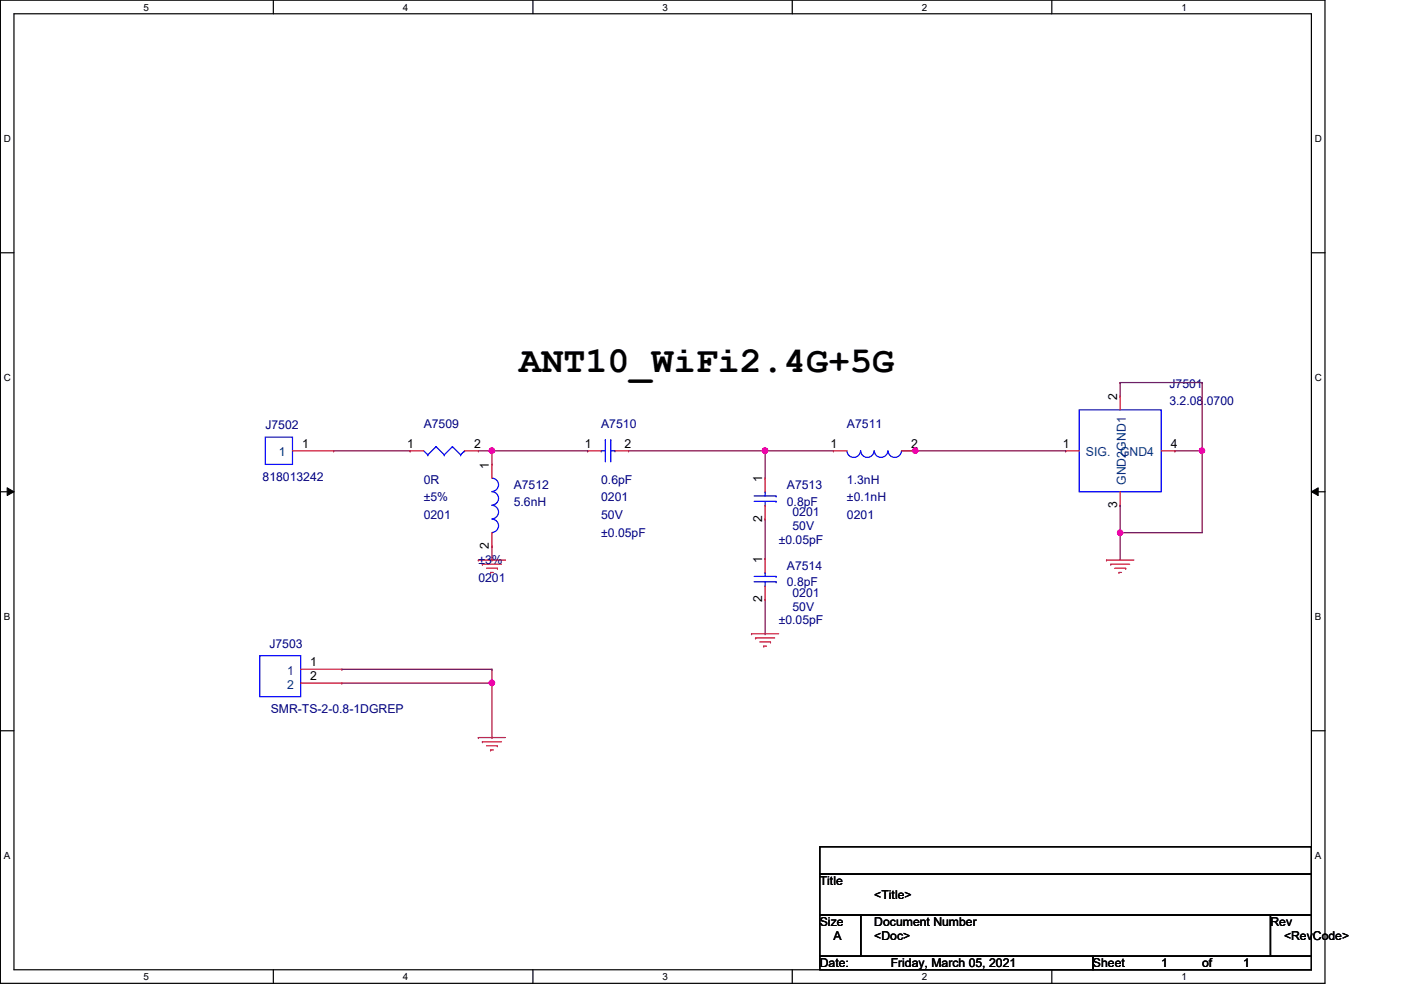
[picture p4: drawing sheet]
<svg xmlns="http://www.w3.org/2000/svg" width="297mm" height="210mm" viewBox="0 0 297 210" stroke-linecap="round" stroke-linejoin="round" font-family="sans-serif">
<path d="M.1 0h280.8v208.5h-280.8zM3 2.9h275v202.7h-275z" fill="none" stroke="#000" stroke-width=".25"/>
<g fill="#fff">
<path d="M30.4 .3h1.2v2.4h-1.2z"/>
<path d="M30.4 205.9h1.2v2.3h-1.2z"/>
</g>
<path d="M58 0v2.9M58 205.6v2.9" fill="none" stroke="#000" stroke-width=".25"/>
<g fill="#fff">
<path d="M85.4 .3h1.2v2.4h-1.2z"/>
<path d="M85.4 205.9h1.2v2.3h-1.2z"/>
</g>
<path d="M113 0v2.9M113 205.6v2.9" fill="none" stroke="#000" stroke-width=".25"/>
<g fill="#fff">
<path d="M140.5 .3h1.1v2.4h-1.1z"/>
<path d="M140.5 205.9h1.1v2.3h-1.1z"/>
</g>
<path d="M168 0v2.9M168 205.6v2.9" fill="none" stroke="#000" stroke-width=".25"/>
<g fill="#fff">
<path d="M195.4 .3h1.2v2.4h-1.2z"/>
<path d="M195.4 205.9h1.2v2.3h-1.2z"/>
</g>
<path d="M223 0v2.9M223 205.6v2.9" fill="none" stroke="#000" stroke-width=".25"/>
<g fill="#fff">
<path d="M250.5 .3h1.1v2.4h-1.1z"/>
<path d="M250.5 205.9h1.1v2.3h-1.1z"/>
<path d="M.8 28.2h1.5v2.4h-1.5z"/>
<path d="M278.8 28.2h1.4v2.4h-1.4z"/>
<path d="M.8 78.9h1.5v2.3h-1.5z"/>
<path d="M278.8 78.9h1.4v2.3h-1.4z"/>
</g>
<path d="M.1 53.6h2.9M278 53.6h2.9" fill="none" stroke="#000" stroke-width=".25"/>
<g fill="#fff">
<path d="M.8 129.6h1.4v2.3h-1.4z"/>
<path d="M278.8 129.6h1.3v2.3h-1.3z"/>
</g>
<path d="M.1 104.3h2.9M278 104.3h2.9" fill="none" stroke="#000" stroke-width=".25"/>
<path d="M1.5 103.4l1.5 .9-1.5 .8zM278 104.3l1.5-.9v1.7z" fill="#000"/>
<path d="M1.5 103.4l1.5 .9-1.5 .8zM278 104.3l1.5-.9v1.7z" fill="none" stroke="#000" stroke-width=".21"/>
<g fill="#fff">
<path d="M.8 180.3h1.4v2.3h-1.4z"/>
<path d="M278.8 180.3h1.3v2.3h-1.3z"/>
</g>
<path d="M.1 154.9h2.9M278 154.9h2.9M173.8 179.5h104.2v5.8h-104.2zM173.8 185.3h104.2v8.7h-104.2zM173.8 194h8.7v8.7h-8.7zM182.5 194h86.9v8.7h-86.9zM269.4 194h8.6v8.7h-8.6zM173.8 202.7h57.9v2.9h-57.9zM231.7 202.7h46.3v2.9h-46.3z" fill="none" stroke="#000" stroke-width=".25"/>
<g fill="none" stroke="#f00" stroke-width=".25">
<path d="M62 95.6h8.7M70.7 95.6h.1M86.9 95.6h.1M86.9 95.6h2.9M98.5 95.6h2.9M101.4 95.6h.1M104.3 98.5h.1M104.3 98.5v2.9M124.6 95.6h.1M124.6 95.6h2.9M130.4 95.6h2.9M133.3 95.6h.1"/>
<path d="M176.7 95.6h.1M176.7 95.6h2.9M191.2 95.6h2.9M194.1 95.6h.1M225.9 95.6h.1M225.9 95.6h2.9M237.5 84h.1M237.5 84v2.9M246.2 95.6h2.9M249.1 95.6h.1M101.4 118.7h.1M101.4 118.7h5.8"/>
<path d="M102.3 119.6h.1M102.3 119.6h4M104.3 115.9h.1M104.3 112.9v3M162.2 101.4h.1M162.2 110.1h.1M162.2 118.4h.1M162.2 101.4v2.9M162.2 107.1v3M162.2 118.4v3M234.6 118.7h.1M234.6 118.7h5.8"/>
<path d="M235.5 119.6h.1M235.5 119.6h4M237.5 107.1h.1M237.5 104.3v2.8M103.2 120.5h2.2M104 121.4h.1M104 121.4h.6M105.4 120.5h.1M159.3 134.4h.1M159.3 134.4h5.8M160.2 135.3h.1M160.2 135.3h4"/>
<path d="M161.1 136.1h2.3M161.9 137h.1M161.9 137h.6M162.2 127.1h.1M162.2 124.2v2.9M163.4 136.1h.1M236.3 120.5h2.4M237.2 121.4h.1M237.2 121.4h.6M238.7 120.5h.1M63.8 141.9h8.7M63.8 144.8h8.7"/>
<path d="M72.5 141.9h.1M72.5 144.8h.1M101.4 156.4h.1M101.4 156.4h5.8M102.3 157.3h.1M102.3 157.3h4M103.2 158.1h2.2M104 159h.1M104 159h.6M105.4 158.1h.1"/>
</g>
<g fill="none" stroke="#00f" stroke-width=".25">
<path d="M56.3 92.7h5.7v5.8h-5.7zM89.8 95.6l.9 .8M90.7 96.4h.1M92.5 94.7h.1M92.5 94.7l-1.8 1.7M92.5 94.7l1.7 1.7M94.2 96.4h.1M95.9 94.7h.1M95.9 94.7l-1.7 1.7M95.9 94.7l1.8 1.7M97.7 96.4h.1M98.5 95.6h.1"/>
<path d="M98.5 95.6l-.8 .8M127.5 95.6h.1M127.5 95.6h.9M128.4 93.3h.1M128.4 93.3v4.6M129.5 93.3h.1M129.5 93.3v4.6M129.5 95.6h.9M130.4 95.6h.1M179.6 95.6a1.44 1.44 0 0 0 1.4 1.4 1.44 1.44 0 0 0 1.5-1.4M182.5 95.6a1.42 1.42 0 0 0 1.4 1.4 1.42 1.42 0 0 0 1.4-1.4 1.46 1.46 0 0 0 1.5 1.4 1.46 1.46 0 0 0 1.5-1.4 1.44 1.44 0 0 0 1.4 1.4 1.44 1.44 0 0 0 1.4-1.4M228.8 86.9h17.4v17.4h-17.4z"/>
<path d="M104.3 101.4a1.42 1.42 0 0 1 1.4 1.4 1.42 1.42 0 0 1-1.4 1.4M104.3 104.3a1.42 1.42 0 0 1 1.4 1.4 1.42 1.42 0 0 1-1.4 1.4 1.46 1.46 0 0 1 1.4 1.5 1.46 1.46 0 0 1-1.4 1.4M104.3 110.1a1.42 1.42 0 0 1 1.4 1.4 1.42 1.42 0 0 1-1.4 1.4M159.9 105.2h4.6M159.9 106.3h4.6M162.2 104.3h.1M162.2 107.1h.1M162.2 104.3v.9M162.2 106.3v.8M164.5 105.2h.1M164.5 106.3h.1M55.1 139h8.7v8.7h-8.7z"/>
<path d="M159.9 122.2h4.6M159.9 123.4h4.6M162.2 121.4h.1M162.2 124.2h.1M162.2 121.4v.8M162.2 123.4v.8M164.5 122.2h.1M164.5 123.4h.1"/>
</g>
<path d="M70.7 95.6h16.2M86.9 95.6h.1M101.4 95.6h23.2M104.3 95.6h.1M124.6 95.6h.1M237.5 81.1h.1M237.5 81.1h17.4M237.5 81.1v2.9M254.9 81.1h.1M254.9 81.1v14.5" fill="none" stroke="#800040" stroke-width=".25"/>
<circle cx="104.3" cy="95.6" r=".56" fill="#f0f"/>
<circle cx="104.3" cy="95.6" r=".56" fill="none" stroke="#f0f" stroke-width=".25"/>
<path d="M104.3 95.6h.1M104.3 95.6v2.9M133.3 95.6h28.9M162.2 95.6h.1" fill="none" stroke="#800040" stroke-width=".25"/>
<circle cx="162.2" cy="95.6" r=".56" fill="#f0f"/>
<circle cx="162.2" cy="95.6" r=".56" fill="none" stroke="#f0f" stroke-width=".25"/>
<path d="M162.2 95.6h.1M162.2 95.6v5.8M162.2 95.6h14.5M191.2 95.6h34.7M194.1 95.6h.1M225.9 95.6h.1" fill="none" stroke="#800040" stroke-width=".25"/>
<circle cx="194" cy="95.5" r=".56" fill="#f0f"/>
<circle cx="194" cy="95.5" r=".56" fill="none" stroke="#f0f" stroke-width=".25"/>
<path d="M249.1 95.6h.1M249.1 95.6h5.8M254.9 95.6h.1M254.9 95.6v17.3" fill="none" stroke="#800040" stroke-width=".25"/>
<circle cx="254.8" cy="95.5" r=".56" fill="#f0f"/>
<circle cx="254.8" cy="95.5" r=".56" fill="none" stroke="#f0f" stroke-width=".25"/>
<path d="M162.2 118.4h.1M162.2 110.1v8.3M237.5 107.1h.1M237.5 112.9h.1M237.5 107.1v11.6M237.5 112.9h17.4" fill="none" stroke="#800040" stroke-width=".25"/>
<circle cx="237.5" cy="112.9" r=".56" fill="#f0f"/>
<circle cx="237.5" cy="112.9" r=".56" fill="none" stroke="#f0f" stroke-width=".25"/>
<path d="M104.3 118.7h.1M104.3 115.9v2.8M162.2 134.4h.1M162.2 127.1v7.3M72.5 141.9h31.8M72.5 144.8h31.8M104.3 141.9h.1M104.3 144.8h.1M104.3 141.9v2.9" fill="none" stroke="#800040" stroke-width=".25"/>
<circle cx="104.3" cy="144.8" r=".56" fill="#f0f"/>
<circle cx="104.3" cy="144.8" r=".56" fill="none" stroke="#f0f" stroke-width=".25"/>
<path d="M104.3 156.4h.1M104.3 144.8v11.6" fill="none" stroke="#800040" stroke-width=".25"/>
<circle cx="104.3" cy="95.6" r=".56" fill="#f0f"/>
<circle cx="104.3" cy="95.6" r=".56" fill="none" stroke="#f0f" stroke-width=".25"/>
<circle cx="162.2" cy="95.6" r=".56" fill="#f0f"/>
<circle cx="162.2" cy="95.6" r=".56" fill="none" stroke="#f0f" stroke-width=".25"/>
<circle cx="194" cy="95.5" r=".56" fill="#f0f"/>
<circle cx="194" cy="95.5" r=".56" fill="none" stroke="#f0f" stroke-width=".25"/>
<circle cx="254.8" cy="95.5" r=".56" fill="#f0f"/>
<circle cx="254.8" cy="95.5" r=".56" fill="none" stroke="#f0f" stroke-width=".25"/>
<circle cx="237.5" cy="112.9" r=".56" fill="#f0f"/>
<circle cx="237.5" cy="112.9" r=".56" fill="none" stroke="#f0f" stroke-width=".25"/>
<circle cx="104.3" cy="144.8" r=".56" fill="#f0f"/>
<circle cx="104.3" cy="144.8" r=".56" fill="none" stroke="#f0f" stroke-width=".25"/>
<text font-size="7.8" x="110.1" y="78.9">ANT10_WiFi2.4G+5G</text>
<g font-size="2.6" fill="#000080">
<text x="247.9" y="82.3">J7501</text>
<text x="247.9" y="85.8">3.2.08.0700</text>
<text x="56.3" y="91">J7502</text>
<text x="89.8" y="90.7">A7509</text>
<text x="127.5" y="90.7">A7510</text>
<text x="179.6" y="90.7">A7511</text>
<text x="55.7" y="102">818013242</text>
<text x="89.8" y="102.5">0R</text>
<text x="89.8" y="106.3">±5%</text>
<text x="108.9" y="103.7">A7512</text>
<text x="108.9" y="107.2">5.6nH</text>
<text x="127.5" y="102.5">0.6pF</text>
<text x="127.5" y="106.3">0201</text>
<text x="166.8" y="103.7">A7513</text>
<text x="166.8" y="107.2">0.8pF</text>
<text x="179.6" y="102.5">1.3nH</text>
<text x="179.6" y="106.3">±0.1nH</text>
<text x="89.8" y="110.1">0201</text>
<text x="127.5" y="110.1">50V</text>
<text x="127.5" y="113.8">±0.05pF</text>
<text x="168" y="109.5">0201</text>
<text x="168" y="112.4">50V</text>
<text x="179.6" y="110.1">0201</text>
<text x="101.4" y="119.6">±3%</text>
<text x="165.1" y="115.3">±0.05pF</text>
<text x="101.4" y="123.4">0201</text>
<text x="166.8" y="120.8">A7514</text>
<text x="166.8" y="124.2">0.8pF</text>
<text x="168" y="126.6">0201</text>
<text x="168" y="129.5">50V</text>
<text x="57.1" y="137.3">J7503</text>
<text x="165.1" y="132.4">±0.05pF</text>
<text x="57.4" y="151.2">SMR-TS-2-0.8-1DGREP</text>
</g>
<g font-size="2.6">
<text x="236.9" y="84.9" transform="rotate(-90 236.9 84.9)">2</text>
<text x="64" y="95">1</text>
<text x="86.4" y="95">1</text>
<text x="100.5" y="95">2</text>
<text x="124" y="95">1</text>
<text x="132.4" y="95">2</text>
<text x="176.1" y="95">1</text>
<text x="193.2" y="95">2</text>
<text x="225.3" y="95">1</text>
<text x="248.2" y="95">4</text>
<text x="103.7" y="99.4" transform="rotate(-90 103.7 99.4)">1</text>
<text x="161.6" y="102.2" transform="rotate(-90 161.6 102.2)">1</text>
<text x="236.9" y="107.7" transform="rotate(-90 236.9 107.7)">3</text>
<text x="161.6" y="110.6" transform="rotate(-90 161.6 110.6)">2</text>
<text x="103.7" y="116.4" transform="rotate(-90 103.7 116.4)">2</text>
<text x="161.6" y="119.3" transform="rotate(-90 161.6 119.3)">1</text>
<text x="161.6" y="127.7" transform="rotate(-90 161.6 127.7)">2</text>
<text x="65.8" y="141.3">1</text>
<text x="65.8" y="144.2">2</text>
<text x="173.8" y="187.7">Title</text>
<text x="185.4" y="190.6">&lt;Title&gt;</text>
<text x="173.8" y="196.3">Size</text>
<text x="185.4" y="196.3">Document Number</text>
<text x="269.4" y="196.3">Rev</text>
<text x="176.7" y="199.3">A</text>
<text x="185.4" y="199.3">&lt;Doc&gt;</text>
<text x="272.2" y="199.3">&lt;RevCode&gt;</text>
<text x="173.8" y="205.1">Date:</text>
<text x="188.8" y="205.1">Friday, March 05, 2021</text>
<text x="231.7" y="205.1">Sheet</text>
<text x="246.2" y="205.1">1</text>
<text x="254.9" y="205.1">of</text>
<text x="263.6" y="205.1">1</text>
</g>
<g font-size="2.6" fill="#004080">
<text x="59.1" y="96.8">1</text>
<text x="230.2" y="96.8">SIG.</text>
<text x="237.5" y="96.8">GND4</text>
<text x="238.7" y="102.8" transform="rotate(-90 238.7 102.8)">GND2GND1</text>
<text x="60.9" y="143.1">1</text>
<text x="60.9" y="146">2</text>
</g>
<g font-size="2.1">
<text x="30.4" y="2.2">5</text>
<text x="85.4" y="2.2">4</text>
<text x="140.5" y="2.2">3</text>
<text x="195.4" y="2.2">2</text>
<text x="250.5" y="2.2">1</text>
<text x=".8" y="30.1">D</text>
<text x="278.8" y="30.1">D</text>
<text x=".8" y="80.8">C</text>
<text x="278.8" y="80.8">C</text>
<text x=".8" y="131.5">B</text>
<text x="278.8" y="131.5">B</text>
<text x=".8" y="182.2">A</text>
<text x="278.8" y="182.2">A</text>
<text x="30.4" y="207.8">5</text>
<text x="85.4" y="207.8">4</text>
<text x="140.5" y="207.8">3</text>
<text x="195.4" y="207.8">2</text>
<text x="250.5" y="207.8">1</text>
</g>
</svg>
